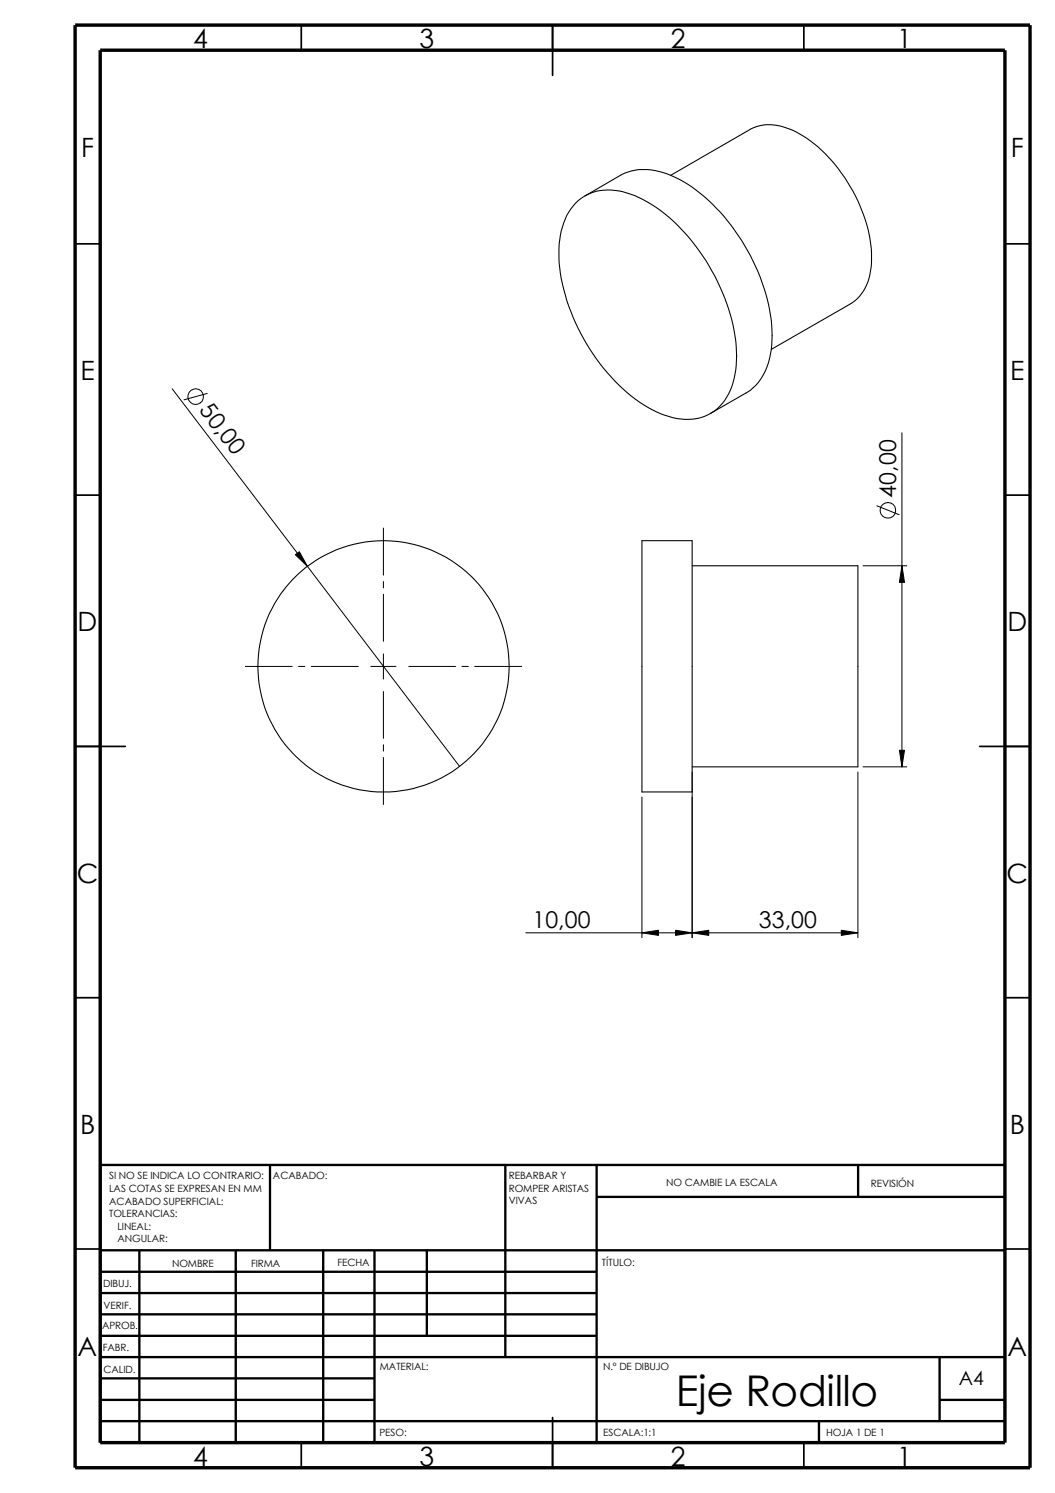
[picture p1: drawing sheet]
<svg xmlns="http://www.w3.org/2000/svg" width="210mm" height="297mm" viewBox="0 0 210 297" stroke-linecap="round" stroke-linejoin="round" font-family="sans-serif">
<g fill="none" stroke="#000" stroke-width=".34">
<path d="M59.9 5v5M109.9 5v10M159.9 5v5M14.9 48.5h5M199.9 48.5h5M14.9 98.5h5M199.9 98.5h5M14.9 148.5h10M194.9 148.5h10M14.9 198.5h5M199.9 198.5h5M14.9 248.5h5"/>
<path d="M199.9 248.5h5M59.9 287v5M109.9 282v10M159.9 287v5"/>
</g>
<g fill="none" stroke="#000" stroke-width=".47">
<path d="M53.7 231.8v17M100.5 231.8v38.2M118.7 231.8v55.2M118.7 238.1h81.2M170.7 231.8v6.3M199.9 231.8h-180v55.2M19.9 248.8h180M19.9 257.3h98.8M19.9 253h98.8M27.7 248.8v38.2M46.9 248.8v38.2M64.3 248.8v38.2"/>
<path d="M74.5 248.8v38.2M84.9 248.8v17M19.9 265.8h98.8M19.9 261.5h98.8M19.9 278.5h54.6M19.9 274.2h54.6M19.9 270h180M186.9 278.5h13M186.9 270v12.7M19.9 282.7h180M162.9 282.7v4.3"/>
</g>
<path d="M14.9 5h190v287h-190zM19.9 10h180v277h-180z" fill="none" stroke="#000" stroke-width=".68" stroke-linecap="butt"/>
<g fill="none" stroke="#000" stroke-width=".21">
<path d="M116.4 39l7-4.1a10.5 10.5 0 0 1 9.2-.4 31.1 31.1 0 0 1 14.3 12.3 37.9 37.9 0 0 1 6.7 20 13.5 13.5 0 0 1-3.8 10.4l-1.1 .8-7.3 4.3M133.4 34.9l15.9-9.2a8.5 8.5 0 0 1 7.4-.2 24.8 24.8 0 0 1 11.9 10.7 28 28 0 0 1 4.8 16.7 9.4 9.4 0 0 1-4.1 7.5l-15.8 9.1M114.5 40.5a9.4 9.4 0 0 1 9.4-2.4 26.9 26.9 0 0 1 13.1 9.1 40.8 40.8 0 0 1 9.5 21.6 17.1 17.1 0 0 1-2.3 10.9 9.3 9.3 0 0 1-10.3 3.4 26.4 26.4 0 0 1-13.1-9 39.5 39.5 0 0 1-9.6-22.7 15.3 15.3 0 0 1 2.8-10.4zM127.7 107.6h10v50h-10zM137.7 112.6h33v40h-33"/>
<circle cx="76.3" cy="132.6" r="25"/>
</g>
<g fill="none" stroke="#000" stroke-width=".2">
<path d="M34.2 77.3l57.2 75.2M41.2 78.3l-4.6 1.2M179.5 86.1v66.5M58.8 110.4l.8-.6 1.6 2.9zM76.3 105.1v9.3M76.3 115.7v1.3M76.3 118.2v9.4M171.7 112.6h8.7M174.5 100.6l4.4 1.8M179.5 112.6l.5 3.3h-1.1zM48.8 132.6h9.3M59.4 132.6h1.3"/>
<path d="M61.9 132.6h9.4M73.8 132.6h5M76.3 130.1v5M76.3 137.6v9.3M81.3 132.6h9.3M91.9 132.6h1.3M94.4 132.6h9.4M76.3 148.2v1.2M76.3 150.7v9.4M127.7 158.6v28M137.7 153.6v33M170.7 153.6v33"/>
<path d="M171.7 152.6h8.7M178.9 149.3h1.1l-.5 3.3zM104.6 185.6h66.1M127.7 185.6l3.3-.5v1zM134.4 185.1l3.3 .5-3.3 .5zM137.7 185.6l3.3-.5v1zM167.4 185.1l3.3 .5-3.3 .5z"/>
<circle cx="38.9" cy="78.9" r="1.56"/>
<circle cx="176.7" cy="101.5" r="1.56"/>
</g>
<path d="M58.8 110.4l.8-.6 1.6 2.9zM179.5 112.6l.5 3.3h-1.1zM178.9 149.3h1.1l-.5 3.3zM127.7 185.6l3.3-.5v1zM137.7 185.6l3.3-.5v1zM134.4 185.1l3.3 .5-3.3 .5zM167.4 185.1l3.3 .5-3.3 .5z" fill="#000"/>
<text font-size="8.4" x="134.5" y="279.7">Eje Rodillo</text>
<g font-size="5.3">
<text x="38.4" y="9.6">4</text>
<text x="83.4" y="9.6">3</text>
<text x="133.5" y="9.6">2</text>
<text x="178.5" y="9.6">1</text>
<text x="16.1" y="31.3">F</text>
<text x="201.1" y="31.3">F</text>
<text x="16" y="75.6">E</text>
<text x="201" y="75.6">E</text>
<text x="15.5" y="125.6">D</text>
<text x="200.4" y="125.6">D</text>
<text x="15.3" y="175.6">C</text>
<text x="200.3" y="175.6">C</text>
<text x="15.9" y="225.6">B</text>
<text x="200.9" y="225.6">B</text>
<text x="15.5" y="269.8">A</text>
<text x="200.4" y="269.8">A</text>
<text x="38.4" y="291.6">4</text>
<text x="83.4" y="291.6">3</text>
<text x="133.5" y="291.6">2</text>
<text x="178.5" y="291.6">1</text>
</g>
<g font-size="4.6">
<text x="39.5" y="81.6" transform="rotate(53 39.5 81.6)">50,00</text>
<text x="178.3" y="99" transform="rotate(-90 178.3 99)">40,00</text>
<text x="105.9" y="184.7">10,00</text>
<text x="151" y="184.7">33,00</text>
</g>
<text font-size="3.9" x="190.8" y="275.5">A4</text>
<g font-size="2">
<text x="21.7" y="234.7">SI NO SE INDICA LO CONTRARIO:</text>
<text x="21.7" y="237.2">LAS COTAS SE EXPRESAN EN MM</text>
<text x="21.7" y="239.6">ACABADO SUPERFICIAL:</text>
<text x="54.3" y="234.7">ACABADO:</text>
<text x="101.2" y="239.6">VIVAS</text>
<text x="101.2" y="234.6">REBARBAR Y</text>
<text x="101.2" y="237.1">ROMPER ARISTAS</text>
<text x="132.5" y="236">NO CAMBIE LA ESCALA</text>
<text x="173.3" y="236.2">REVISIÓN</text>
<text x="21.7" y="242.1">TOLERANCIAS:</text>
<text x="23.4" y="244.6">LINEAL:</text>
<text x="23.4" y="247.1">ANGULAR:</text>
<text x="67.1" y="252">FECHA</text>
<text x="119.8" y="252">TÍTULO:</text>
<text x="20.5" y="256.1">DIBUJ.</text>
<text x="34.2" y="252.1">NOMBRE</text>
<text x="50" y="252">FIRMA</text>
<text x="20.6" y="260.4">VERIF.</text>
<text x="20.3" y="264.5">APROB.</text>
<text x="20.4" y="268.8">FABR.</text>
<text x="20.6" y="273.2">CALID.</text>
<text x="75.6" y="272.6">MATERIAL:</text>
<text x="120" y="272.6">N.º DE DIBUJO</text>
<text x="75.5" y="285.6">PESO:</text>
<text x="120" y="285.7">ESCALA:1:1</text>
<text x="164.4" y="285.7">HOJA 1 DE 1</text>
</g>
</svg>
